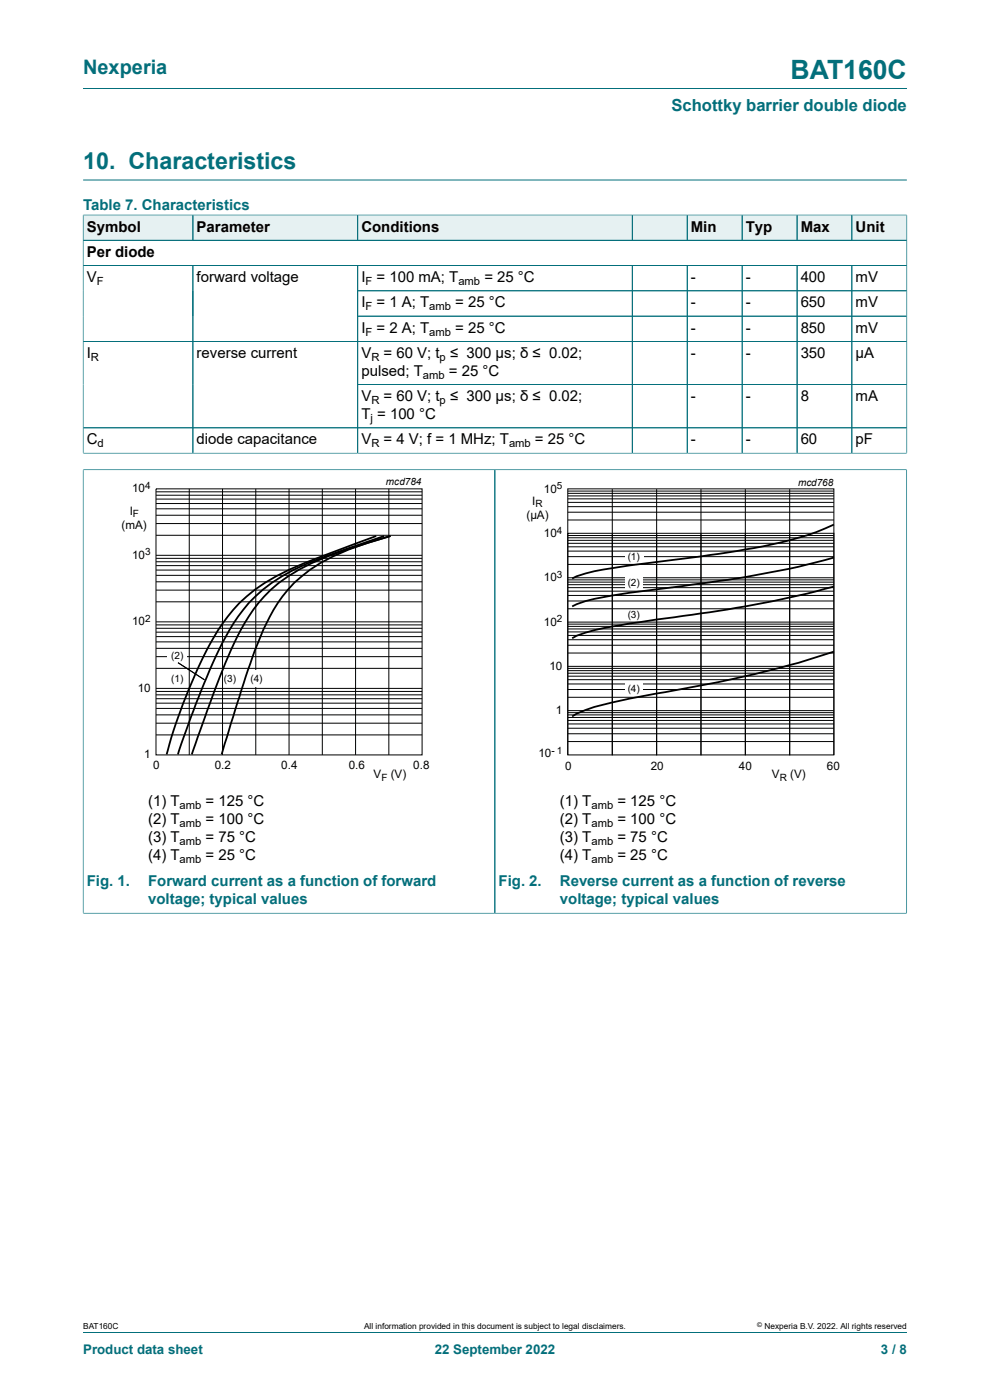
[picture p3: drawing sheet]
<svg xmlns="http://www.w3.org/2000/svg" width="210mm" height="297mm" viewBox="0 0 210 297" stroke-linecap="round" stroke-linejoin="round" font-family="sans-serif">
<path d="M17.6 18.8h174.8M17.6 38.2h174.8" fill="none" stroke="#036f7b" stroke-width=".21"/>
<path d="M17.7 45.7h23.2v5.2h-23.2z" fill="#e6f1f2"/>
<path d="M17.6 45.5v5.5h23.3v-5.4h-23.3" fill="none" stroke="#036f7b" stroke-width=".21"/>
<path d="M41 45.7h34.8v5.2h-34.8z" fill="#e6f1f2"/>
<path d="M40.9 45.6h35v5.4h-35z" fill="none" stroke="#036f7b" stroke-width=".21"/>
<path d="M75.9 45.7h58.1v5.2h-58.1z" fill="#e6f1f2"/>
<path d="M75.9 45.6h58.2v5.4h-58.2z" fill="none" stroke="#036f7b" stroke-width=".21"/>
<path d="M134.2 45.7h11.5v5.2h-11.5z" fill="#e6f1f2"/>
<path d="M134.1 45.6h11.7v5.4h-11.7z" fill="none" stroke="#036f7b" stroke-width=".21"/>
<path d="M145.8 45.7h11.5v5.2h-11.5z" fill="#e6f1f2"/>
<path d="M145.8 45.6h11.6v5.4h-11.6z" fill="none" stroke="#036f7b" stroke-width=".21"/>
<path d="M157.5 45.7h11.5v5.2h-11.5z" fill="#e6f1f2"/>
<path d="M157.4 45.6h11.7v5.4h-11.7z" fill="none" stroke="#036f7b" stroke-width=".21"/>
<path d="M169.1 45.7h11.5v5.2h-11.5z" fill="#e6f1f2"/>
<path d="M169.1 45.6h11.6v5.4h-11.6z" fill="none" stroke="#036f7b" stroke-width=".21"/>
<path d="M180.8 45.7h11.5v5.2h-11.5z" fill="#e6f1f2"/>
<g fill="none" stroke="#036f7b" stroke-width=".21">
<path d="M17.6 56.3h174.8M17.6 51h174.8M17.6 45.7v50.5M17.7 45.6h174.7M40.9 56.3v39.8M40.9 45.7v5.2M75.9 56.3v39.8M75.9 45.7v5.2M134.1 45.7v5.2M134.1 56.3v39.8M145.8 45.7v5.2M145.8 56.3v39.8"/>
<path d="M157.4 45.7v5.2M157.4 56.3v39.8M169.1 45.7v5.2M169.1 56.3v39.8M180.7 45.6v5.4M180.7 56.3v39.8M192.4 45.5v50.7M17.6 72.4h174.8M75.9 61.7h116.5M75.9 67.1h116.5M17.6 96.1h174.8M17.6 99.7h87.4v94h-87.4"/>
<path d="M17.6 90.8h174.8M17.6 99.6v94.2M75.9 81.6h116.5"/>
</g>
<path d="M20.4 100.9h81.8v66.3h-81.8z" fill="none" stroke="#fff" stroke-width=".21"/>
<g fill="none" stroke="#000" stroke-width=".21">
<path d="M33.1 103.7h56.4v56.5h-56.4zM33.1 120h56.4M33.1 119.2h56.4M33.1 118.5h56.4M33.1 117.8h56.4M33.1 113.6h56.4M33.1 111.1h56.4M33.1 109.3h56.4M33.1 107.9h56.4M33.1 106.8h56.4M33.1 105.9h56.4M33.1 105.1h56.4"/>
<path d="M33.1 104.3h56.4M40.1 103.7v56.5M47.2 103.7v56.5M54.3 103.7v56.5M61.3 103.7v56.5M68.4 103.7v56.5M75.4 103.7v56.5M82.5 103.7v56.5M33.1 139.3h56.4M33.1 137.5h56.4M33.1 136.2h56.4M33.1 135.1h56.4"/>
<path d="M33.1 134.1h56.4M33.1 133.3h56.4M33.1 132.6h56.4M33.1 131.9h56.4M33.1 127.7h56.4M33.1 125.2h56.4M33.1 123.4h56.4M33.1 122.1h56.4M33.1 120.9h56.4M33.1 155.9h56.4M33.1 153.4h56.4M33.1 151.7h56.4"/>
<path d="M33.1 150.3h56.4M33.1 149.2h56.4M33.1 148.2h56.4M33.1 147.4h56.4M33.1 146.7h56.4M33.1 146h56.4M33.1 141.8h56.4"/>
</g>
<path d="M79.8 113.7l-3.9 1.4a131.3 131.3 0 0 0-17.4 7.2 33.6 33.6 0 0 0-14.6 15.6 125.7 125.7 0 0 0-6.6 15.6l-2 6.5M81.5 113.7a169.5 169.5 0 0 0-19.1 7.1 31.7 31.7 0 0 0-15.3 15.7 195.5 195.5 0 0 0-9.4 23.5M82.7 113.7a137.3 137.3 0 0 0-16.5 5.7 31.6 31.6 0 0 0-16.6 17.1 313.3 313.3 0 0 0-8.9 23.5M82.9 113.7a54.9 54.9 0 0 0-17.1 7.1 29.2 29.2 0 0 0-10 12.8l-1.1 2.9a386.3 386.3 0 0 0-7.7 23.5" fill="none" stroke="#000" stroke-width=".38"/>
<g fill="#fff">
<path d="M53.8 142.1h.9v3.5h-.9z"/>
<path d="M35.5 137.8h4.1v2.2h-4.1z"/>
</g>
<path d="M37.8 140.6l5.6 3.6z" fill="#000"/>
<g fill="none" stroke="#000" stroke-width=".21">
<path d="M120.4 113.1h56.5v47.1h-56.5zM120.5 119.7h56.4M120.5 118.1h56.4M120.5 116.9h56.4M120.5 116h56.4M120.5 115.3h56.4M120.5 114.6h56.4M120.5 114.1h56.4M120.5 113.6h56.4M120.5 110.3h56.4M120.5 108.7h56.4M120.5 107.5h56.4"/>
<path d="M120.5 106.6h56.4M120.5 105.8h56.4M120.5 105.2h56.4M120.5 104.7h56.4M120.5 104.2h56.4M129.9 103.8v56.4M139.3 103.8v56.4M148.7 103.8v56.4M158.1 103.8v56.4M167.5 103.8v56.4M120.5 138.5h56.4M120.5 136.9h56.4"/>
<path d="M120.5 135.7h56.4M120.5 134.8h56.4M120.5 134.1h56.4M120.5 133.4h56.4M120.5 132.9h56.4M120.5 132.4h56.4M120.5 132h56.4M120.5 129.1h56.4M120.5 127.5h56.4M120.5 126.3h56.4M120.5 125.4h56.4M120.5 124.7h56.4"/>
<path d="M120.5 124h56.4M120.5 123.5h56.4M120.5 123h56.4M120.5 122.6h56.4M37.8 140.6l5.6 3.6M120.5 157.3h56.4M120.5 155.7h56.4M120.5 154.5h56.4M120.5 153.6h56.4M120.5 152.8h56.4M120.5 152.2h56.4M120.5 151.7h56.4"/>
<path d="M120.5 151.2h56.4M120.5 150.8h56.4M120.5 147.9h56.4M120.5 146.3h56.4M120.5 145.1h56.4M120.5 144.2h56.4M120.5 143.4h56.4M120.5 142.8h56.4M120.5 142.3h56.4M120.5 141.8h56.4M120.5 141.4h56.4M120.4 160.2v-56.5h56.5v56.5"/>
</g>
<path d="M192.3 99.6v94.2M192.4 99.7h-87.4v94h87.4" fill="none" stroke="#036f7b" stroke-width=".21"/>
<path d="M107.7 100.9h81.9v66.3h-81.9z" fill="none" stroke="#fff" stroke-width=".21"/>
<path d="M176.9 118.3a225 225 0 0 1-33.9 6.3 132.9 132.9 0 0 0-18.8 2.9l-2.8 1.1M176.9 111.3a72.2 72.2 0 0 1-18.8 5.3l-9.4 1.4-18.8 2.5a30 30 0 0 0-8.5 2.2M176.9 138.2a237.9 237.9 0 0 1-37.7 8.9l-9.3 1.9a28.5 28.5 0 0 0-8.5 3M176.9 124.4a278.4 278.4 0 0 1-37.7 7l-9.3 1.5a29.7 29.7 0 0 0-8.5 2.5" fill="none" stroke="#000" stroke-width=".38"/>
<g fill="#fff">
<path d="M132.6 117.8h4v.6h-4z"/>
<path d="M132.6 122.5h3.7v2.4h-3.7z"/>
<path d="M132.6 144.7h3.7v2.4h-3.7z"/>
</g>
<path d="M17.6 99.7v94M17.7 99.7h174.6M105 99.7v94M192.3 99.7v94M17.7 193.7h174.6M17.6 282.6h174.8" fill="none" stroke="#036f7b" stroke-width=".21"/>
<text font-size="5.6" fill="#036f7b" x="167.7" y="16.8">BAT160C</text>
<text font-size="4.9" fill="#036f7b" x="17.6" y="35.9">10. Characteristics</text>
<text font-size="4.2" fill="#036f7b" x="17.6" y="15.6">Nexperia</text>
<text font-size="3.5" fill="#036f7b" x="142.4" y="23.7">Schottky barrier double diode</text>
<g font-size="3.2" fill="#036f7b">
<text x="17.6" y="44.5">Table 7. Characteristics</text>
<text x="18.4" y="188.1">Fig. 1.</text>
<text x="31.4" y="188.1">Forward current as a function of forward</text>
<text x="31.4" y="191.9">voltage; typical values</text>
<text x="105.8" y="188.1">Fig. 2.</text>
<text x="118.8" y="188.1">Reverse current as a function of reverse</text>
<text x="118.8" y="191.9">voltage; typical values</text>
</g>
<g font-size="3.2">
<text x="18.4" y="49.1">Symbol</text>
<text x="41.7" y="49.1">Parameter</text>
<text x="76.7" y="49.1">Conditions</text>
<text x="146.5" y="49.1">Min</text>
<text x="158.2" y="49.1">Typ</text>
<text x="169.8" y="49.1">Max</text>
<text x="181.5" y="49.1">Unit</text>
<text x="18.4" y="54.5">Per diode</text>
<text x="18.4" y="59.8">V</text>
<text x="41.7" y="59.8">forward voltage</text>
<text x="76.7" y="59.8">I</text>
<text x="79.9" y="59.8">= 100 mA; T</text>
<text x="102.7" y="59.8">= 25 °C</text>
<text x="146.5" y="59.8">-</text>
<text x="158.2" y="59.8">-</text>
<text x="169.8" y="59.8">400</text>
<text x="181.5" y="59.8">mV</text>
<text x="76.7" y="65.2">I</text>
<text x="79.9" y="65.2">= 1 A; T</text>
<text x="96.6" y="65.2">= 25 °C</text>
<text x="146.5" y="65.2">-</text>
<text x="158.2" y="65.2">-</text>
<text x="169.8" y="65.2">650</text>
<text x="181.5" y="65.2">mV</text>
<text x="76.7" y="70.6">I</text>
<text x="79.9" y="70.6">= 2 A; T</text>
<text x="96.6" y="70.6">= 25 °C</text>
<text x="146.5" y="70.6">-</text>
<text x="158.2" y="70.6">-</text>
<text x="169.8" y="70.6">850</text>
<text x="181.5" y="70.6">mV</text>
<text x="18.4" y="75.9">I</text>
<text x="41.7" y="75.9">reverse current</text>
<text x="76.7" y="75.9">V</text>
<text x="81.4" y="75.9">= 60 V; t ≤ 300 µs; δ ≤ 0.02;</text>
<text x="146.5" y="75.9">-</text>
<text x="158.2" y="75.9">-</text>
<text x="169.8" y="75.9">350</text>
<text x="181.5" y="75.9">µA</text>
<text x="76.7" y="79.7">pulsed; T</text>
<text x="95.2" y="79.7">= 25 °C</text>
<text x="76.7" y="85.1">V</text>
<text x="76.7" y="88.9">T = 100 °C</text>
<text x="81.4" y="85.1">= 60 V; t ≤ 300 µs; δ ≤ 0.02;</text>
<text x="146.5" y="85.1">-</text>
<text x="158.2" y="85.1">-</text>
<text x="169.8" y="85.1">8</text>
<text x="181.5" y="85.1">mA</text>
<text x="18.4" y="94.3">C</text>
<text x="41.7" y="94.3">diode capacitance</text>
<text x="76.7" y="94.3">V</text>
<text x="81.4" y="94.3">= 4 V; f = 1 MHz; T</text>
<text x="113.5" y="94.3">= 25 °C</text>
<text x="146.5" y="94.3">-</text>
<text x="158.2" y="94.3">-</text>
<text x="169.8" y="94.3">60</text>
<text x="181.5" y="94.3">pF</text>
<text x="31.4" y="171.1">(1) T</text>
<text x="43.6" y="171.1">= 125 °C</text>
<text x="118.8" y="171.1">(1) T</text>
<text x="131" y="171.1">= 125 °C</text>
<text x="31.4" y="174.9">(2) T</text>
<text x="31.4" y="178.7">(3) T</text>
<text x="43.6" y="174.9">= 100 °C</text>
<text x="43.6" y="178.7">= 75 °C</text>
<text x="118.8" y="174.9">(2) T</text>
<text x="118.8" y="178.7">(3) T</text>
<text x="131" y="174.9">= 100 °C</text>
<text x="131" y="178.7">= 75 °C</text>
<text x="31.4" y="182.5">(4) T</text>
<text x="43.6" y="182.5">= 25 °C</text>
<text x="118.8" y="182.5">(4) T</text>
<text x="131" y="182.5">= 25 °C</text>
</g>
<g font-size="2.8" fill="#036f7b">
<text x="17.6" y="287.2">Product data sheet</text>
<text x="92.2" y="287.2">22 September 2022</text>
<text x="186.9" y="287.2">3 / 8</text>
</g>
<g font-size="2.5">
<text x="28" y="104.5">10</text>
<text x="112.9" y="107.1">I</text>
<text x="115.4" y="104.5">10</text>
<text x="25.8" y="112.3">(mA)</text>
<text x="27.5" y="109.3">I</text>
<text x="111.7" y="110.2">(µA)</text>
<text x="115.4" y="113.9">10</text>
<text x="28" y="118.6">10</text>
<text x="115.4" y="123.3">10</text>
<text x="28" y="132.7">10</text>
<text x="115.4" y="132.7">10</text>
<text x="116.6" y="142.1">10</text>
<text x="29.2" y="146.8">10</text>
<text x="117.9" y="151.5">1</text>
<text x="30.6" y="160.8">1</text>
<text x="114.2" y="160.7">10</text>
<text x="32.5" y="163.1">0</text>
<text x="45.5" y="163.1">0.2</text>
<text x="59.6" y="163.1">0.4</text>
<text x="74" y="163.1">0.6</text>
<text x="79.3" y="165.1">V</text>
<text x="82.9" y="165.1">(V)</text>
<text x="87.6" y="163.1">0.8</text>
<text x="119.9" y="163.4">0</text>
<text x="138" y="163.4">20</text>
<text x="156.7" y="163.4">40</text>
<text x="163.8" y="165.1">V</text>
<text x="167.6" y="165.1">(V)</text>
<text x="175.4" y="163.4">60</text>
</g>
<g font-size="2.4">
<text x="20.5" y="60.5">F</text>
<text x="77.5" y="60.5">F</text>
<text x="77.5" y="65.8">F</text>
<text x="91.1" y="65.8">amb</text>
<text x="97.2" y="60.5">amb</text>
<text x="77.5" y="71.2">F</text>
<text x="91.1" y="71.2">amb</text>
<text x="19.3" y="76.5">R</text>
<text x="78.8" y="76.5">R</text>
<text x="93.3" y="76.5">p</text>
<text x="89.7" y="80.4">amb</text>
<text x="78.6" y="89.5">j</text>
<text x="78.8" y="85.7">R</text>
<text x="93.3" y="85.7">p</text>
<text x="20.7" y="94.9">d</text>
<text x="78.8" y="94.9">R</text>
<text x="108" y="94.9">amb</text>
<text x="38.1" y="171.7">amb</text>
<text x="125.5" y="171.7">amb</text>
<text x="38.1" y="175.5">amb</text>
<text x="38.1" y="179.3">amb</text>
<text x="125.5" y="175.5">amb</text>
<text x="125.5" y="179.3">amb</text>
<text x="38.1" y="183.1">amb</text>
<text x="125.5" y="183.1">amb</text>
</g>
<g font-size="2.1">
<text x="30.8" y="103.7">4</text>
<text x="81.9" y="102.9">mcd784</text>
<text x="113.6" y="107.6">R</text>
<text x="118.1" y="103.8">5</text>
<text x="169.3" y="103.1">mcd768</text>
<text x="28.1" y="109.7">F</text>
<text x="118.1" y="113.2">4</text>
<text x="30.8" y="117.8">3</text>
<text x="133.1" y="118.8">(1)</text>
<text x="118.1" y="122.6">3</text>
<text x="133.1" y="124.2">(2)</text>
<text x="30.8" y="131.9">2</text>
<text x="118.1" y="132">2</text>
<text x="133.1" y="131">(3)</text>
<text x="36.3" y="139.8">(2)</text>
<text x="36.3" y="144.6">(1)</text>
<text x="47.5" y="144.6">(3)</text>
<text x="53.2" y="144.6">(</text>
<text x="53.9" y="144.6">4</text>
<text x="55" y="144.6">)</text>
<text x="133.1" y="146.8">(4)</text>
<text x="117" y="160">- 1</text>
<text x="80.9" y="165.6">F</text>
<text x="165.4" y="165.6">R</text>
</g>
<g font-size="1.8">
<text x="17.6" y="282">BAT160C</text>
<text x="77.2" y="282">All information provided in this document is subject to legal disclaimers.</text>
<text x="162.2" y="282">Nexperia B.V. 2022. All rights reserved</text>
</g>
<text font-size="1.4" x="160.6" y="281.6">©</text>
</svg>
